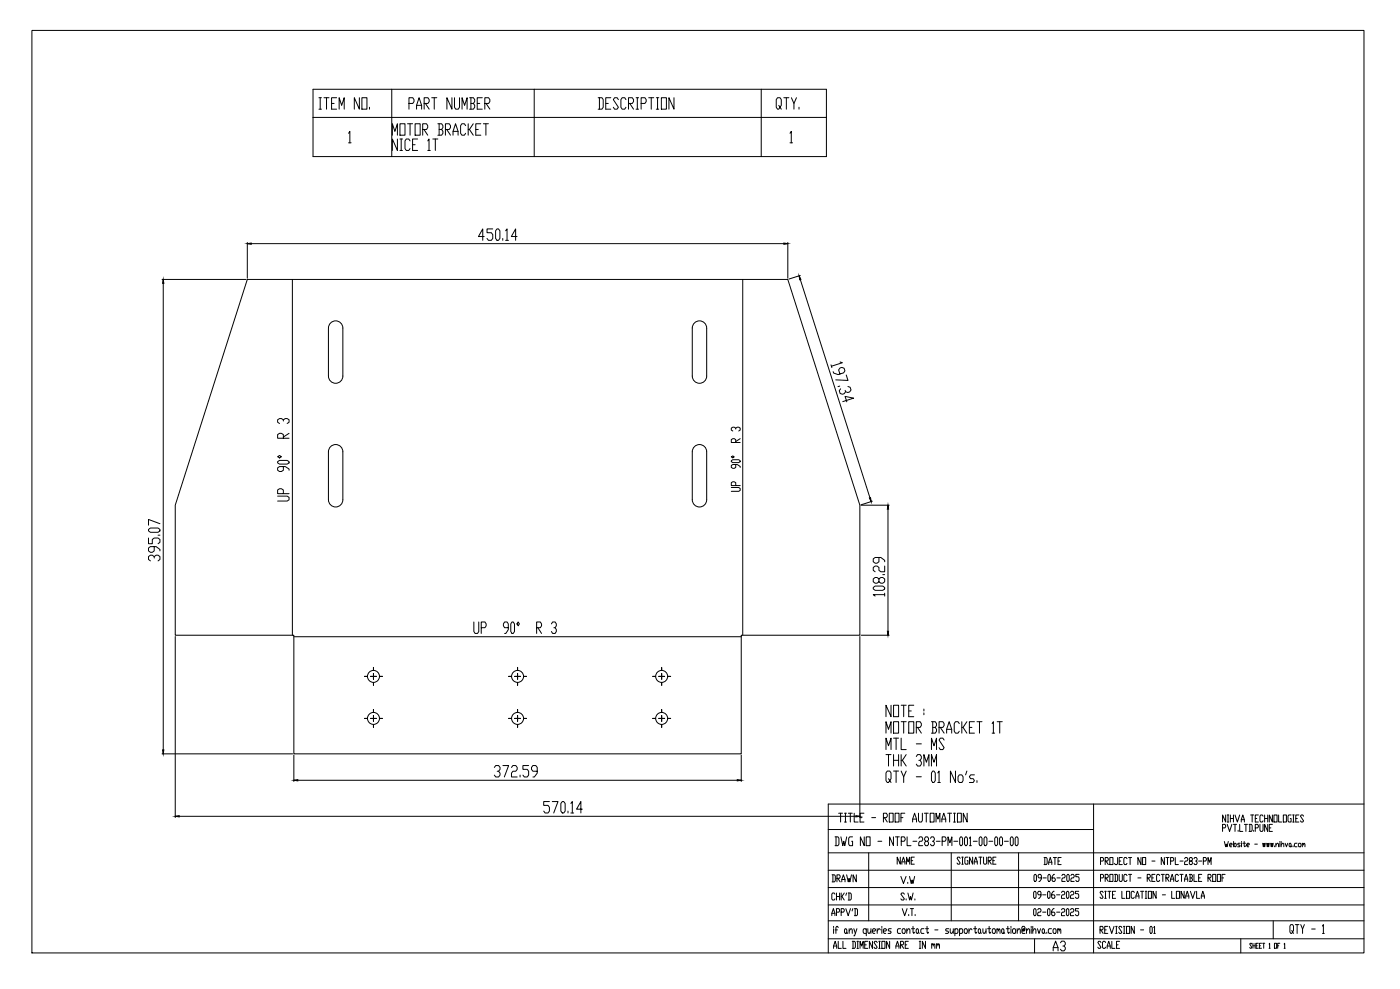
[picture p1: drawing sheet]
<svg xmlns="http://www.w3.org/2000/svg" width="841mm" height="594mm" viewBox="0 0 841 594" stroke-linecap="round" stroke-linejoin="round" font-family="sans-serif">
<!-- layer: 0 -->
<g fill="none" stroke="#000" stroke-width=".6">
<path d="M19 18h800v554h-800zM188 54h308v40h-308zM235 54v40M321 54v40M457 54v40M471 59h3M472 59v7M475 59l2 3v4M478 59l-1 3M188 71h308M468 63l1 1-1 2h-1l-1-2v-4l1-1h2v1v3v1v2M480 64v2"/>
<path d="M209 80l1-1v7M209 86h2M475 80v-1v7M475 86h1M149 168h324l44 135v79h-72v71h-268v-71h-72v-79zM176 168v214M446 168v214M198 194a4 4 0 0 1 5-1 4 4 0 0 1 3 4v29a4 4 0 0 1-4 4 4 4 0 0 1-5-4v-29zM417 194a4 4 0 0 1 5-1 4 4 0 0 1 3 4v29a4 4 0 0 1-5 4 4 4 0 0 1-4-4v-29zM198 269a4 4 0 0 1 5-2 4 4 0 0 1 3 4v29a4 4 0 0 1-4 5 4 4 0 0 1-5-5v-29zM417 268a4 4 0 0 1 5-1 4 4 0 0 1 3 4v29a4 4 0 0 1-5 5 4 4 0 0 1-4-5v-29zM177 382h268"/>
<path d="M219 406h2M224 404v2h-1M224 401v2M224 410v2M226 406h-2v2M228 406h2M306 406h1M311 404v2h-2M311 401v2M311 410v2M313 406h-2v2M315 406h1"/>
<path d="M392 406h2M397 404v2h-1M397 401v2M397 410v2M399 406h-2v2M401 406h2M219 432h2M224 430v2h-1M224 426v2M224 435v2M226 432h-2v1M228 432h2"/>
<path d="M306 432h1M311 430v2h-2M311 426v2M311 435v2M313 432h-2v1M315 432h1M392 432h2M397 430v2h-1M397 426v2M397 435v2M399 432h-2v1M401 432h2"/>
<path d="M534 468l1 1-1 1h-1l-1-1v-5l1-1h2v1v4v1v1M538 463v7M541 463l2 4v3M544 463l-1 4M550 467h3M560 463h1l1 1v5l-1 1h-1v-1v-5zM563 464l1-1v7M563 470h2M574 463v7l-3-7v7M576 465h2l1 2v2l-1 1h-2v-1v-2zM581 463l-1 2M585 465h-2l-1 2 1 1h2v1v1h-3"/>
<path d="M587 469v1M498 498h159M657 483v89M734 497h2v-2h-2v4M736 490v4l-2-4v4M737 495l2 4 1-4M737 490h1M737 494h1M738 490v4M739 490v4M739 492h2M741 490v4"/>
<path d="M741 495h2M742 490l1 4 2-4M742 495v4M744 499h.1M745 495v4h2M746 494l1-4 1 4M746 492h2M748 495h1M748 495v4M750 495h2v1v3h-2M751 495v4M751 490h2"/>
<path d="M752 490v4M753 499h.1M754 497h1h1l-1-2h-1v4M754 492h1M756 490h-2v4h2M757 495v4h1h1v-4M759 490h-1h-1v4h1l1-1M760 492h2M760 490v4M762 495v4l-2-4v4M762 490v4M763 497h.1"/>
<path d="M764 490v4l-1-4v4M764 495h-1v4h1M765 490h2v4h-2zM768 490v4h2M771 490h2v4h-2zM776 490h-2v4h2v-2h-1M777 490h.1M777 494h.1M777 490v4M778 492h1M780 490h-2v4h2M783 490h-1h-1l2 3v1h-1l-1-1"/>
<path d="M819 483h-321v89M498 512h321M522 512v41M571 512v41M612 512v41M661 517h2v-2h-2v4M664 517h1h1l-1-2h-1v4M664 517l2 2M667 515h2v4h-2zM671 515v4h-1M672 517h1M674 515h-2v4h2"/>
<path d="M677 516v-1h-1l-1 1 1 3h1M678 515h2M679 515v4M685 515v4l-1-4v4M686 515h2v4h-2zM692 517h2M699 515v4l-1-4v4M700 515h2M701 515v4M703 517h2v-2h-2v4M706 515v4h2M709 517h2"/>
<path d="M712 516v-1h1l1 1-1 1h-1v1v1h2M715 517l-1-1 1-1h1v2l-2 1 1 1h1v-2M717 516l1-1h1v2h-1M719 517v1v1h-1h-1M720 517h2M723 517h1h1l-1-2h-1v4M726 519v-4l1 3 1-3v4M736 505v4l1-2v2l1-4M739 508h1v-1h-1v2h1M741 505v4M742 507h1l-1 2-1-1zM745 507h-1v1h1l-2 1"/>
<path d="M746 505v1M746 507v2M747 507h1M747 505v3l1 1v-1M749 508h1l1-1h-1h-1v2h1M754 507h1M759 507v2v-2l1 2v-2M761 507v2l1-2v2v-2M763 507l1 2v-2v2l1-2M766 508v1M766 508l2-1v2M766 507v2"/>
<path d="M769 505v1M769 507v2M770 508l1-1v2M770 505v4M772 507l1 2 1-2M775 507h1l-1 2-1-1zM776 508v1M777 508v1M779 507h-1v2h1M780 507h2l-1 2-1-1zM782 507h1v1M782 507v2"/>
<path d="M783 507h1v2M498 533h321M498 523h321M502 537l-1-1h-1v1v3v1h1l1-1M502 536v5M502 539h2M504 536v5M505 536v5M506 539l1 2M507 536l-2 3M509 536l-1 2M510 536h1v1v3v1h-1"/>
<path d="M510 536v5M543 537v-1h-1l-1 1 2 3v1h-1l-1-1M544 540v1M545 536l1 5 1-2v2l2-5M550 540v1M661 527h2v-2h-2v4M663 536l-1-1h-1v1l2 3-1 1h-1v-1M664 535h1M664 540h1M664 527h1h1l-1-2h-1v4M664 535v5M664 527l2 2"/>
<path d="M666 535h1M666 535v5M667 525h2v4h-2zM668 538h1M670 525h1v1v3h-1M670 525v4M670 535h-2v5h2M672 525l1 4h1v-4M674 535v5h2M677 535h2v5h-2zM677 526v-1h-1l-1 1 1 3h1M678 525h2"/>
<path d="M679 525v4M681 536v-1h-1v1v4h1v-1M682 540l1-5 1 5M682 538h2M684 527h1M685 535h2M686 535v5M688 535h1M688 540h1M688 535v5M689 527h2v-2h-2v4M690 527l1 2"/>
<path d="M690 535h2v5h-2zM692 527h1M694 525h-2v4h2M695 535v5l-2-5v5M697 526l-1-1h-1v1v3h1h1M698 525h1M698 538h2M699 525v4M700 527h2v-2h-2v4M701 527l1 2M703 529l1-4 1 4M703 528h2"/>
<path d="M704 535v5h2M707 535h2v5h-2zM708 526l-1-1h-1v1v3h1h1M709 525h2M710 525v4M711 535v5l-2-5v5M712 529l1-4 1 4M712 528h2M712 540l1-5 1 5M712 538h2M714 525h2v1v1M715 527h1v2h-2"/>
<path d="M715 525v4M715 535l2 5 1-5M717 525v4h2M719 535v5h2M720 527h1M722 540l1-5 1 5M722 538h2M722 525h-2v4h2M726 527h1h1l-1-2h-1v4M726 527l2 2M728 525h2v4h-2zM731 525h2v4h-2z"/>
<path d="M734 527h1M736 525h-2v4M498 544h321M498 553h321M501 556v1M501 558v3M502 559h1M504 557l-1-1-1 1v4M508 558l1 1-1 2-1-1zM509 560v1M510 559l2-1v3M510 558v3"/>
<path d="M513 558l1 3M515 558l-2 4M520 559v-1h-1v1v2h1M520 558v4M521 558l1 3 1-2M523 558v3M524 559h2v-1h-1l-1 1 1 2h1M527 558v3M529 559l-1-1-1 1M530 556v1M530 558v3M531 559h1h1l-1-1h-1v1v2h1"/>
<path d="M535 558h-1v1h1v1v1h-1M541 558h-1l-1 1 1 2h1M542 546l1 4 2-4M542 558h1l1 1-1 2h-1v-1zM545 559l1-1 1 3M545 558v3M546 549v1M547 546h2M548 558h1M548 546v4M548 556v4l1 1v-1M550 549v1"/>
<path d="M551 558l1 1-1 2-1-1zM552 560v1M555 558h-1l-1 1 1 2h1M556 558h2M557 556v4v1l1-1M562 559h1M570 558h-2v1l2 1-1 1h-1M571 558v3l2-2M573 558v3M574 559v-1h1v1v2h-1M574 558v4M576 559l1-1h1v1v2h-2"/>
<path d="M576 558v4M580 558h1v1v2h-1l-1-1zM582 558v3M584 559l-1-1-1 1M585 558h2M586 556v4v1l1-1M588 558l1 1v2l-1-1zM589 560l1 1M590 558l1 3 1-2M592 558v3M593 558h2M594 556v4l1 1v-1"/>
<path d="M597 558l1 1-1 2-1-1zM599 559v-1l1 1M599 558v3M600 559v-1l1 1v2M602 558l1 1v2l-1-1zM603 560l1 1M605 558h1M605 556v4l1 1v-1M607 556v1M607 558v3M609 558h1v1v2h-1l-1-1zM611 559l1-1 1 3"/>
<path d="M611 558v3M615 559h-1l1-1v1h1l-1-3h-1v4v1h2M617 559l1-1 1 3M617 558v3M619 556v1M619 558v3M620 559l2-1v3M620 556v5M623 558l1 3 1-3M626 558l1 1v2l-1-1zM627 560l1 1M629 560v1"/>
<path d="M632 558h-2v1v2h2M633 558h1v1v2h-1v-1zM635 559l1-1v1M635 558v3M636 559l1-1v1v2M661 559h1l1-1-1-2h-1v5M661 559l2 2M664 559h1M666 556h-2v5h2M666 556l2 5 1-5M670 556h1M671 556v5"/>
<path d="M674 557l-1-1-1 1 2 3-1 1-1-1M675 556h1M675 556v5M677 556h2v5h-2zM681 556v5l-1-5v5M685 559h2M691 556l1 1v4l-1-1zM693 557l1-1v5M765 553v11M776 559l1 1-2 1v-1v-4v-1h2v1v3v1v1M778 555h2M779 555v6"/>
<path d="M781 555l1 3v3M784 555l-2 3M788 558h2M794 556l1-1v6M498 564h321M501 570l1-5 1 5M501 568h2M504 565v5h1M506 565v5h2M512 565h1l1 1v3l-1 1h-1M512 565v5M515 570h1"/>
<path d="M515 565h1M515 565v5M517 570v-5l1 3 1-3v5M519 568h1M521 565h-2v5h2M524 565v5l-2-5v5M527 566l-1-1-1 1 2 3-1 1-1-1M528 570h1M528 565h1M528 565v5M530 565h2v5h-2zM534 565v5l-1-5v5"/>
<path d="M538 570l1-5 1 5M538 568h2M541 568h1l1-1-1-2h-1v5M541 568l2 2M544 568h1M546 565h-2v5h2M552 570h1M552 565h1M553 565v5M556 565v5l-2-5v5M560 568v-1l1 1M560 567v3"/>
<path d="M561 568v-1l1 1v2M563 568v-1v1M563 567v3M563 568l1-1v1v2M621 564v8M670 561h1M675 561h1M693 561h1M745 564v8M752 567h-1l1 2v1l-1-1M753 567v3M753 568h1"/>
<path d="M754 567v3M755 568h.1M756 567h-1v3h1M757 568h.1M758 567h-1v3h1M758 567h2M759 567v3M762 567h1v3M762 570h1M766 567h1v3h-1zM768 568h.1M769 567h-1v3"/>
<path d="M771 567h1v3M771 570h1M794 561h2"/>
<circle cx="224" cy="406" r="4"/>
<circle cx="311" cy="406" r="4"/>
<circle cx="397" cy="406" r="4"/>
<circle cx="224" cy="432" r="4"/>
<circle cx="311" cy="432" r="4"/>
<circle cx="397" cy="432" r="4"/>
</g>
<!-- layer: FORMAT -->
<path d="M149 146h2v1zM471 146h2l-2 1zM98 168v2zM480 166l1 2h-1zM522 299h1v2zM533 303l1 3h-1zM533 379h1l-1 3zM98 450v3zM177 469l2-1v1zM443 468l2 1h-2zM105 490h3v1z" fill="#000" stroke="#000" stroke-width=".6"/>
<g fill="none" stroke="#000" stroke-width=".6">
<path d="M296 138h-3v2h2l1 1v2l-1 1h-2v-1M299 138l1 1v4l-1 1-1-1v-4zM304 139l1-1v6M149 146v21M149 146h324M291 142h-4l3-4v6M302 143v1M304 144h1M311 142h-4l3-4v6M473 146v21M97 168h51M98 168v285"/>
<path d="M480 166l43 135M481 165l-7 3M499 219l1 2M505 217l1 1-7 2M501 223v1l2 1 4-1 1-1-1-2h-1l-2 1 1 3M504 232h-1M505 234l-1 1 1 1h2l1-1M508 225l1 4-7-1M509 232l2 1v1l-1 1-1 1-1-1v-1M506 241l7-2-5-1 1 3M89 318l1-1h5l1 1v1l-1 1h-5l-1-1zM96 315l-7-3v3"/>
<path d="M517 303h17M524 301l-7 2M533 303v79M89 323v4h2v-3l2-1h2l1 1v2l-1 1M93 335v-1l-2-1h-1l-1 1v2l1 1M93 334l1-1h1l1 1v2l-1 1M93 328v3l-2 1h-1l-1-1v-2l1-1h4l2 2v1M95 321h1M528 335v2l-1 1h-1l-1-1v-1l1-1h3l2 2M525 353l1-1h4l1 1v1l-1 1h-4l-1-1zM528 348l1-1h1l1 1v1l-1 1h-1l-1-1v-1l-1-1h-1l-1 1v1l1 1h1l1-1M530 345h1"/>
<path d="M531 357h-6l1 1M531 340v3h-2h-1v-2l-1-1h-1l-1 1v2h1M531 356v2M105 382v109M517 382v109M517 382h17M97 453h79M177 454v15M302 460h4l-3 7M318 460h-4v2h3l1 1v3l-1 1h-2l-1-1M445 454v15M177 469h268"/>
<path d="M297 461l1-1h2v1v1v1h-1M300 463v1v2v1h-2l-1-1M307 461l1-1h2l1 1v1l-1 1h-2l-1 1v3h4M312 466v1M323 463h-3l-1-1v-1l1-1h2l1 1v3l-2 3h-1M105 490h412M330 481h-3v3h2l1 1v2l-1 1h-2v-1M332 481h3l-2 7M338 481h1v2v4v1h-1l-1-1v-4zM341 487v1M343 483l1-2v7M343 488h2"/>
<path d="M350 486h-4l3-5v7"/>
</g>
<g font-size="11.5">
<text x="235" y="83">MOTOR BRACKET</text>
<text x="235" y="92">NICE 1T</text>
<text x="175" y="302" transform="rotate(-90 175 302)">UP 90° R 3</text>
<text x="531" y="432">NOTE :</text>
<text x="531" y="442">MOTOR BRACKET 1T</text>
<text x="531" y="452">MTL - MS</text>
<text x="531" y="461">THK 3MM</text>
</g>
<g font-size="11">
<text x="190" y="67">ITEM NO.</text>
<text x="244" y="67">PART NUMBER</text>
<text x="358" y="67">DESCRIPTION</text>
<text x="283" y="382">UP 90° R 3</text>
</g>
<text font-size="10.1" x="631" y="573">A3</text>
<g font-size="9.3">
<text x="446" y="296" transform="rotate(-90 446 296)">UP 90° R 3</text>
<text x="503" y="495">TITLE - ROOF AUTOMATION</text>
<text x="500" y="509">DWG NO - NTPL-283-PM-001-00-00-00</text>
</g>
<g font-size="7.9">
<text x="538" y="520">NAME</text>
<text x="574" y="520">SIGNATURE</text>
<text x="626" y="521">DATE</text>
<text x="498" y="531">DRAWN</text>
<text x="540" y="532">V.W</text>
<text x="620" y="531">09-06-2025</text>
<text x="620" y="541">09-06-2025</text>
<text x="498" y="551">APPV'D</text>
<text x="620" y="551">02-06-2025</text>
<text x="658" y="571">SCALE</text>
</g>
</svg>
